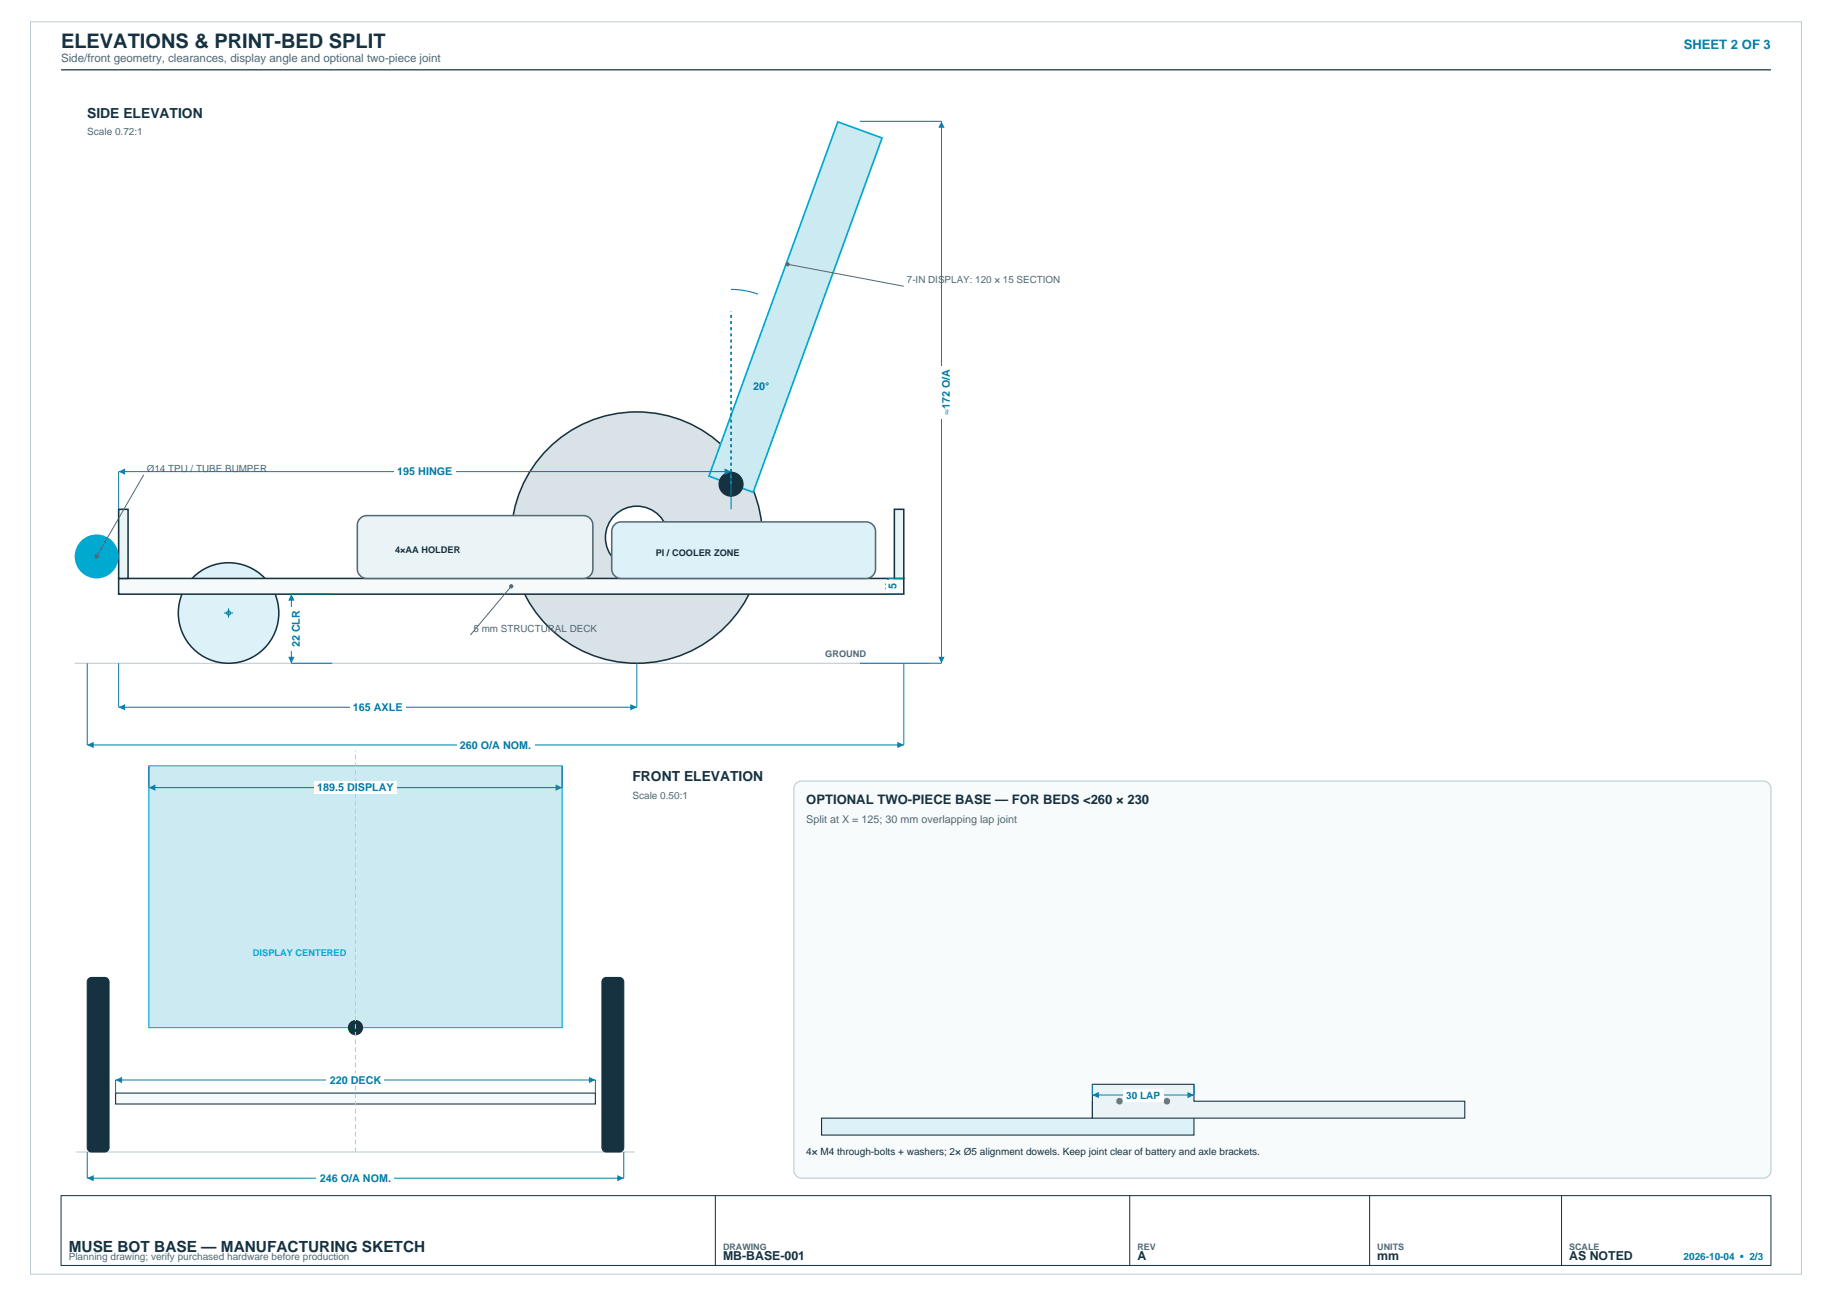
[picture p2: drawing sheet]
<svg xmlns="http://www.w3.org/2000/svg" width="420mm" height="297mm" viewBox="0 0 420 297" stroke-linecap="round" stroke-linejoin="round" font-family="sans-serif">
<path d="M14 16h392" fill="none" stroke="#16313f" stroke-width=".28"/>
<path d="M7 5h406v287h-406z" fill="none" stroke="#b9cbd2" stroke-width=".23"/>
<path d="M17.1 152h195.9" fill="none" stroke="#b9cbd2" stroke-width=".25"/>
<circle cx="146" cy="123.2" r="28.8" fill="#d9e3e7" stroke="#16313f" stroke-width=".35"/>
<circle cx="146" cy="123.2" r="7.2" fill="#fff" stroke="#16313f" stroke-width=".35"/>
<g fill="none" stroke="#007aa6" stroke-width=".23">
<path d="M144.6 123.2h2.8M146 121.8v2.8"/>
<circle cx="146" cy="123.2" r=".64"/>
</g>
<circle cx="52.4" cy="140.5" r="11.5" fill="#ddf2f8" stroke="#16313f" stroke-width=".35"/>
<g fill="none" stroke="#007aa6" stroke-width=".23">
<path d="M52.4 139.4v2.1M51.3 140.5h2.2"/>
<circle cx="52.4" cy="140.5" r=".48"/>
</g>
<path d="M27.2 132.6h180v3.6h-180z" fill-rule="evenodd" fill="#f7fafb" stroke="#16313f" stroke-width=".35"/>
<g fill="#eaf4f7" stroke="#16313f" stroke-width=".35">
<path d="M27.2 116.7h2.2v15.9h-2.2z" fill-rule="evenodd"/>
<path d="M205 116.7h2.2v15.9h-2.2z" fill-rule="evenodd"/>
</g>
<path d="M82.6 118.8l.9-.6h.6h49.7a2.16 2.16 0 0 1 2.1 2.1v10.1a2.16 2.16 0 0 1-2.1 2.2h-49.7a2.16 2.16 0 0 1-2.2-2.2v-10.1l.1-.6z" fill-rule="evenodd" fill="#eaf4f7" stroke="#4f6975" stroke-width=".35"/>
<path d="M140.9 120.2l.9-.5 .6-.1h56.2a2.16 2.16 0 0 1 2.1 2.2v8.6a2.16 2.16 0 0 1-2.1 2.2h-56.2a2.16 2.16 0 0 1-2.2-2.2v-8.6l.1-.6z" fill-rule="evenodd" fill="#ddf2f8" stroke="#4f6975" stroke-width=".35"/>
<circle cx="22.2" cy="127.5" r="5" fill="#00a9cf"/>
<path d="M33 108.8l-10.8 18.7" fill="none" stroke="#4f6975" stroke-width=".23"/>
<circle cx="22.2" cy="127.5" r=".49" fill="#4f6975"/>
<path d="M192.1 27.9l10.1 3.7-29.5 81.2-10.2-3.7z" fill-rule="evenodd" fill="#cceaf2" stroke="#00a9cf" stroke-width=".39"/>
<circle cx="167.6" cy="111" r="2.88" fill="#16313f"/>
<path d="M180.6 60.6l26.6 5" fill="none" stroke="#4f6975" stroke-width=".23"/>
<circle cx="180.6" cy="60.6" r=".49" fill="#4f6975"/>
<path d="M167.6 111v-39.6" fill="none" stroke="#007aa6" stroke-width=".39" stroke-dasharray=".7 .7" stroke-linecap="butt"/>
<path d="M167.6 66.3a18 18 0 0 1 6.2 1.1" fill="none" stroke="#007aa6" stroke-width=".25"/>
<path d="M76.2 136.2h-9.4v15.8h9.4" fill="none" stroke="#007aa6" stroke-width=".23"/>
<g fill="#007aa6">
<path d="M66.1 150.5h1.4l-.7 1.5z"/>
<path d="M66.8 136.2l.7 1.4h-1.4z"/>
</g>
<path d="M66.4 139.1h2.9v9.9h-2.9z" fill-rule="evenodd" fill="#fff"/>
<path d="M207.2 132.6h-3.6v3.6h3.6" fill="none" stroke="#007aa6" stroke-width=".23"/>
<g fill="#007aa6">
<path d="M202.9 134.7h1.4l-.7 1.5z"/>
<path d="M203.6 132.6l.7 1.4h-1.4z"/>
</g>
<path d="M203.2 133h2.9v2.8h-2.9z" fill-rule="evenodd" fill="#fff"/>
<path d="M197.1 27.8h18.7v124.2h-18.7" fill="none" stroke="#007aa6" stroke-width=".23"/>
<g fill="#007aa6">
<path d="M215.1 150.5h1.5l-.8 1.5z"/>
<path d="M215.8 27.8l.8 1.5h-1.5z"/>
</g>
<path d="M215.5 83.9h2.8v12h-2.8z" fill-rule="evenodd" fill="#fff"/>
<path d="M27.2 152v10.1h118.8v-10.1" fill="none" stroke="#007aa6" stroke-width=".23"/>
<g fill="#007aa6">
<path d="M27.2 162.1l1.5-.7v1.4z"/>
<path d="M144.5 161.4l1.5 .7-1.5 .7z"/>
</g>
<path d="M80.2 160.7h12.8v2.8h-12.8z" fill-rule="evenodd" fill="#fff"/>
<path d="M20 152v18.7h187.2v-18.7" fill="none" stroke="#007aa6" stroke-width=".23"/>
<g fill="#007aa6">
<path d="M20 170.7l1.5-.7v1.4z"/>
<path d="M205.7 170l1.5 .7-1.5 .7z"/>
</g>
<path d="M104.7 169.3h17.8v2.8h-17.8z" fill-rule="evenodd" fill="#fff"/>
<path d="M27.2 116.7v-8.6h140.4v8.6" fill="none" stroke="#007aa6" stroke-width=".23"/>
<g fill="#007aa6">
<path d="M27.2 108.1l1.5-.7v1.4z"/>
<path d="M166.1 107.4l1.5 .7-1.5 .7z"/>
</g>
<path d="M90.4 106.7h14v2.8h-14z" fill-rule="evenodd" fill="#fff"/>
<path d="M117.2 134.4l-9.4 11.1" fill="none" stroke="#4f6975" stroke-width=".23"/>
<circle cx="117.2" cy="134.4" r=".49" fill="#4f6975"/>
<path d="M17.5 264h128" fill="none" stroke="#b9cbd2" stroke-width=".25"/>
<g fill="#16313f" stroke="#16313f" stroke-width=".25">
<path d="M20.3 224.3l.7-.3h3a1 1 0 0 1 1 1v38a1 1 0 0 1-1 1h-3a1 1 0 0 1-1-1v-38z" fill-rule="evenodd"/>
<path d="M138.3 224.3l.7-.3h3a1 1 0 0 1 1 1v38a1 1 0 0 1-1 1h-3a1 1 0 0 1-1-1v-38z" fill-rule="evenodd"/>
</g>
<path d="M26.5 250.5h110v2.5h-110z" fill-rule="evenodd" fill="#f7fafb" stroke="#16313f" stroke-width=".25"/>
<path d="M34.1 175.5h94.8v60h-94.8z" fill-rule="evenodd" fill="#cceaf2" stroke="#00a9cf" stroke-width=".25"/>
<circle cx="81.5" cy="235.5" r="1.75" fill="#16313f"/>
<path d="M81.5 264v-92" fill="none" stroke="#b9cbd2" stroke-width=".25" stroke-dasharray="1.1 .7" stroke-linecap="butt"/>
<path d="M20 264v6h123v-6" fill="none" stroke="#007aa6" stroke-width=".23"/>
<g fill="#007aa6">
<path d="M20 270l1.5-.7v1.4z"/>
<path d="M141.5 269.3l1.5 .7-1.5 .7z"/>
</g>
<path d="M72.6 268.6h17.8v2.8h-17.8z" fill-rule="evenodd" fill="#fff"/>
<path d="M34.1 175.5v5h94.8v-5" fill="none" stroke="#007aa6" stroke-width=".23"/>
<g fill="#007aa6">
<path d="M34.1 180.5l1.5-.7v1.4z"/>
<path d="M127.4 179.8l1.5 .7-1.5 .7z"/>
</g>
<path d="M72 179.1h19v2.8h-19z" fill-rule="evenodd" fill="#fff"/>
<path d="M26.5 250.5v-3h110v3" fill="none" stroke="#007aa6" stroke-width=".23"/>
<g fill="#007aa6">
<path d="M26.5 247.5l1.5-.7v1.4z"/>
<path d="M135 246.8l1.5 .7-1.5 .7z"/>
</g>
<path d="M74.9 246.1h13.2v2.8h-13.2z" fill-rule="evenodd" fill="#fff"/>
<path d="M182.5 179.5l.8-.4 .5-.1h220.4a1.76 1.76 0 0 1 1.8 1.8v87.4a1.76 1.76 0 0 1-1.8 1.8h-220.4a1.76 1.76 0 0 1-1.8-1.8v-87.4l.1-.5z" fill-rule="evenodd" fill="#f8fbfc" stroke="#b9cbd2" stroke-width=".25"/>
<path d="M188.4 256.2h62v-3.8h23.3v7.7h-85.3z" fill-rule="evenodd" fill="#ddf2f8" stroke="#16313f" stroke-width=".25"/>
<path d="M250.4 248.5h23.3v3.9h62.1v3.8h-85.4z" fill-rule="evenodd" fill="#eaf4f7" stroke="#16313f" stroke-width=".25"/>
<g fill="#e77728">
<circle cx="256.6" cy="252.4" r=".78"/>
<circle cx="267.5" cy="252.4" r=".78"/>
</g>
<path d="M250.4 248.5v2.5h23.3v-2.5" fill="none" stroke="#007aa6" stroke-width=".23"/>
<g fill="#007aa6">
<path d="M250.4 251l1.5-.8v1.5z"/>
<path d="M272.2 250.2l1.5 .8-1.5 .7z"/>
</g>
<path d="M257.5 249.5h9.2v2.9h-9.2z" fill-rule="evenodd" fill="#fff"/>
<path d="M14 274h392v16h-392z" fill-rule="evenodd" fill="#fff" stroke="#16313f" stroke-width=".23"/>
<path d="M164 274v16M259 274v16M314 274v16M358 274v16" fill="none" stroke="#16313f" stroke-width=".23"/>
<text font-size="4.6" fill="#16313f" x="14" y="11">ELEVATIONS &amp; PRINT-BED SPLIT</text>
<text font-size="3.5" fill="#16313f" x="15.8" y="286.8">MUSE BOT BASE — MANUFACTURING SKETCH</text>
<g font-size="3.2" fill="#16313f">
<text x="20" y="27">SIDE ELEVATION</text>
<text x="145" y="179">FRONT ELEVATION</text>
</g>
<text font-size="3" fill="#007aa6" x="386" y="11.2">SHEET 2 OF 3</text>
<text font-size="3" fill="#16313f" x="184.8" y="184.3">OPTIONAL TWO-PIECE BASE — FOR BEDS &lt;260 × 230</text>
<g font-size="2.8" fill="#16313f">
<text x="165.8" y="288.8">MB-BASE-001</text>
<text x="260.8" y="288.8">A</text>
<text x="315.8" y="288.8">mm</text>
<text x="359.8" y="288.8">AS NOTED</text>
</g>
<text font-size="2.6" fill="#4f6975" x="14" y="14.2">Side/front geometry, clearances, display angle and optional two-piece joint</text>
<g font-size="2.5" fill="#007aa6">
<text x="172.6" y="89.4">20°</text>
<text x="217.7" y="95.2" transform="rotate(-90 217.7 95.2)">≈172 O/A</text>
<text x="91.1" y="108.9">195 HINGE</text>
<text x="205.5" y="135" transform="rotate(-90 205.5 135)">5</text>
<text x="68.7" y="148.3" transform="rotate(-90 68.7 148.3)">22 CLR</text>
<text x="80.9" y="162.9">165 AXLE</text>
<text x="105.4" y="171.6">260 O/A NOM.</text>
<text x="72.7" y="181.3">189.5 DISPLAY</text>
<text x="75.6" y="248.3">220 DECK</text>
<text x="73.3" y="270.8">246 O/A NOM.</text>
</g>
<text font-size="2.5" fill="#4f6975" x="184.8" y="188.5">Split at X = 125; 30 mm overlapping lap joint</text>
<g font-size="2.3" fill="#4f6975">
<text x="20" y="31">Scale 0.72:1</text>
<text x="207.9" y="64.9">7-IN DISPLAY: 120 × 15 SECTION</text>
<text x="33.7" y="108.1">Ø14 TPU / TUBE BUMPER</text>
<text x="108.5" y="144.8">5 mm STRUCTURAL DECK</text>
<text x="145" y="183">Scale 0.50:1</text>
<text x="15.8" y="288.8">Planning drawing; verify purchased hardware before production</text>
</g>
<g font-size="2.3" fill="#007aa6">
<text x="258.2" y="251.8">30 LAP</text>
<text x="386" y="288.8">2026-10-04 • 2/3</text>
</g>
<text font-size="2.3" fill="#16313f" x="184.8" y="264.7">4× M4 through-bolts + washers; 2× Ø5 alignment dowels. Keep joint clear of battery and axle brackets.</text>
<g font-size="2.1" fill="#16313f">
<text x="90.6" y="126.8">4×AA HOLDER</text>
<text x="150.3" y="127.5">PI / COOLER ZONE</text>
</g>
<text font-size="2.1" fill="#4f6975" x="189.2" y="150.6">GROUND</text>
<text font-size="2.1" fill="#00a9cf" x="58" y="219">DISPLAY CENTERED</text>
<g font-size="2" fill="#4f6975">
<text x="165.8" y="286.4">DRAWING</text>
<text x="260.8" y="286.4">REV</text>
<text x="315.8" y="286.4">UNITS</text>
<text x="359.8" y="286.4">SCALE</text>
</g>
</svg>
